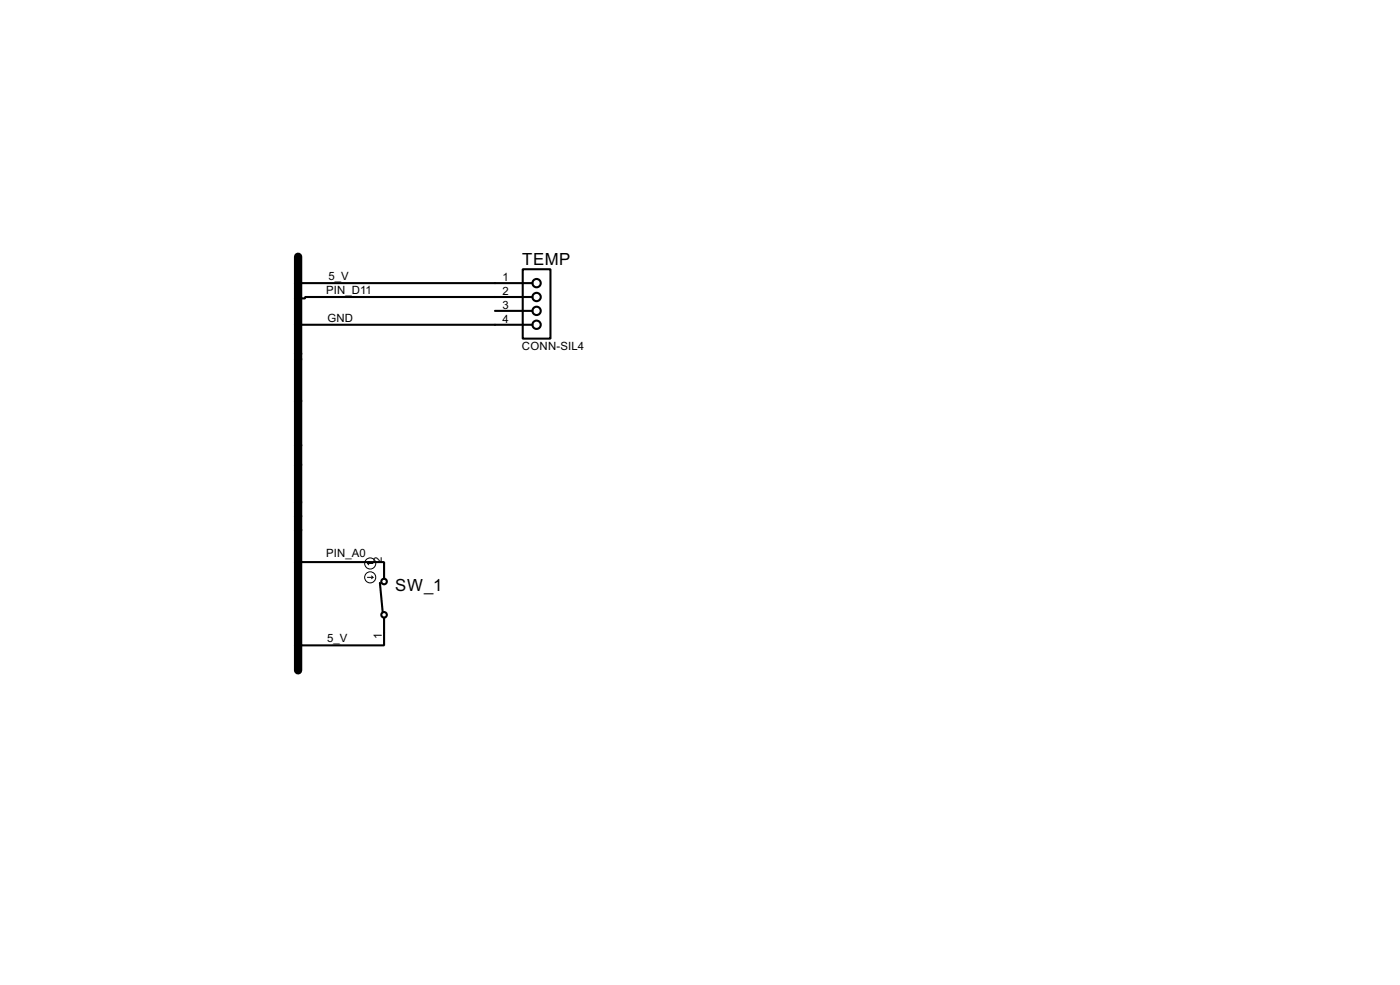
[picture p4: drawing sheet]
<svg xmlns="http://www.w3.org/2000/svg" width="256mm" height="180mm" viewBox="0 0 256 180" stroke-linecap="round" stroke-linejoin="round" font-family="sans-serif">
<path d="M54.6 47v75.7" fill="none" stroke="#000" stroke-width="1.5"/>
<g fill="none" stroke="#000" stroke-width=".38">
<path d="M54.6 59.4h42.9M54.6 51.8h42.9M90.7 56.9h6.8M95.8 49.3h5v12.7h-5zM97.5 54.4h-41.6v.2h-1.3M54.6 102.9h15.8v3M69.6 106.7l.5 5.3M70.4 113v5.1h-15.8"/>
<circle cx="98.3" cy="51.8" r=".76"/>
<circle cx="98.3" cy="54.4" r=".76"/>
<circle cx="98.3" cy="59.4" r=".76"/>
<circle cx="98.3" cy="56.9" r=".76"/>
<circle cx="70.4" cy="106.4" r=".51"/>
<circle cx="70.4" cy="112.5" r=".51"/>
</g>
<g fill="none" stroke="#000" stroke-width=".18">
<path d="M67.3 105.7h1M67.3 103.1l.3 .3M67.3 103.1h1M67.6 102.9l-.3 .2M68.1 105.4l.2 .3M68.3 105.7l-.2 .2"/>
<circle cx="67.8" cy="103.1" r="1.02"/>
<circle cx="67.8" cy="105.7" r="1.02"/>
</g>
<g font-size="3.4">
<text x="95.6" y="48.5">TEMP</text>
<text x="72.4" y="108.2">SW_1</text>
</g>
<g font-size="2.3">
<text x="59.7" y="53.8">PIN_D11</text>
<text x="60.2" y="51.3">5_V</text>
<text x="92.1" y="51.4">1</text>
<text x="92.1" y="54">2</text>
<text x="60" y="58.9">GND</text>
<text x="92.1" y="56.5">3</text>
<text x="92.1" y="59.1">4</text>
<text x="95.6" y="64.1">CONN-SIL4</text>
<text x="59.7" y="102">PIN_A0</text>
<text x="70" y="103.1" transform="rotate(-90 70 103.1)">2</text>
<text x="59.9" y="117.5">5_V</text>
<text x="70" y="117" transform="rotate(-90 70 117)">1</text>
</g>
</svg>
